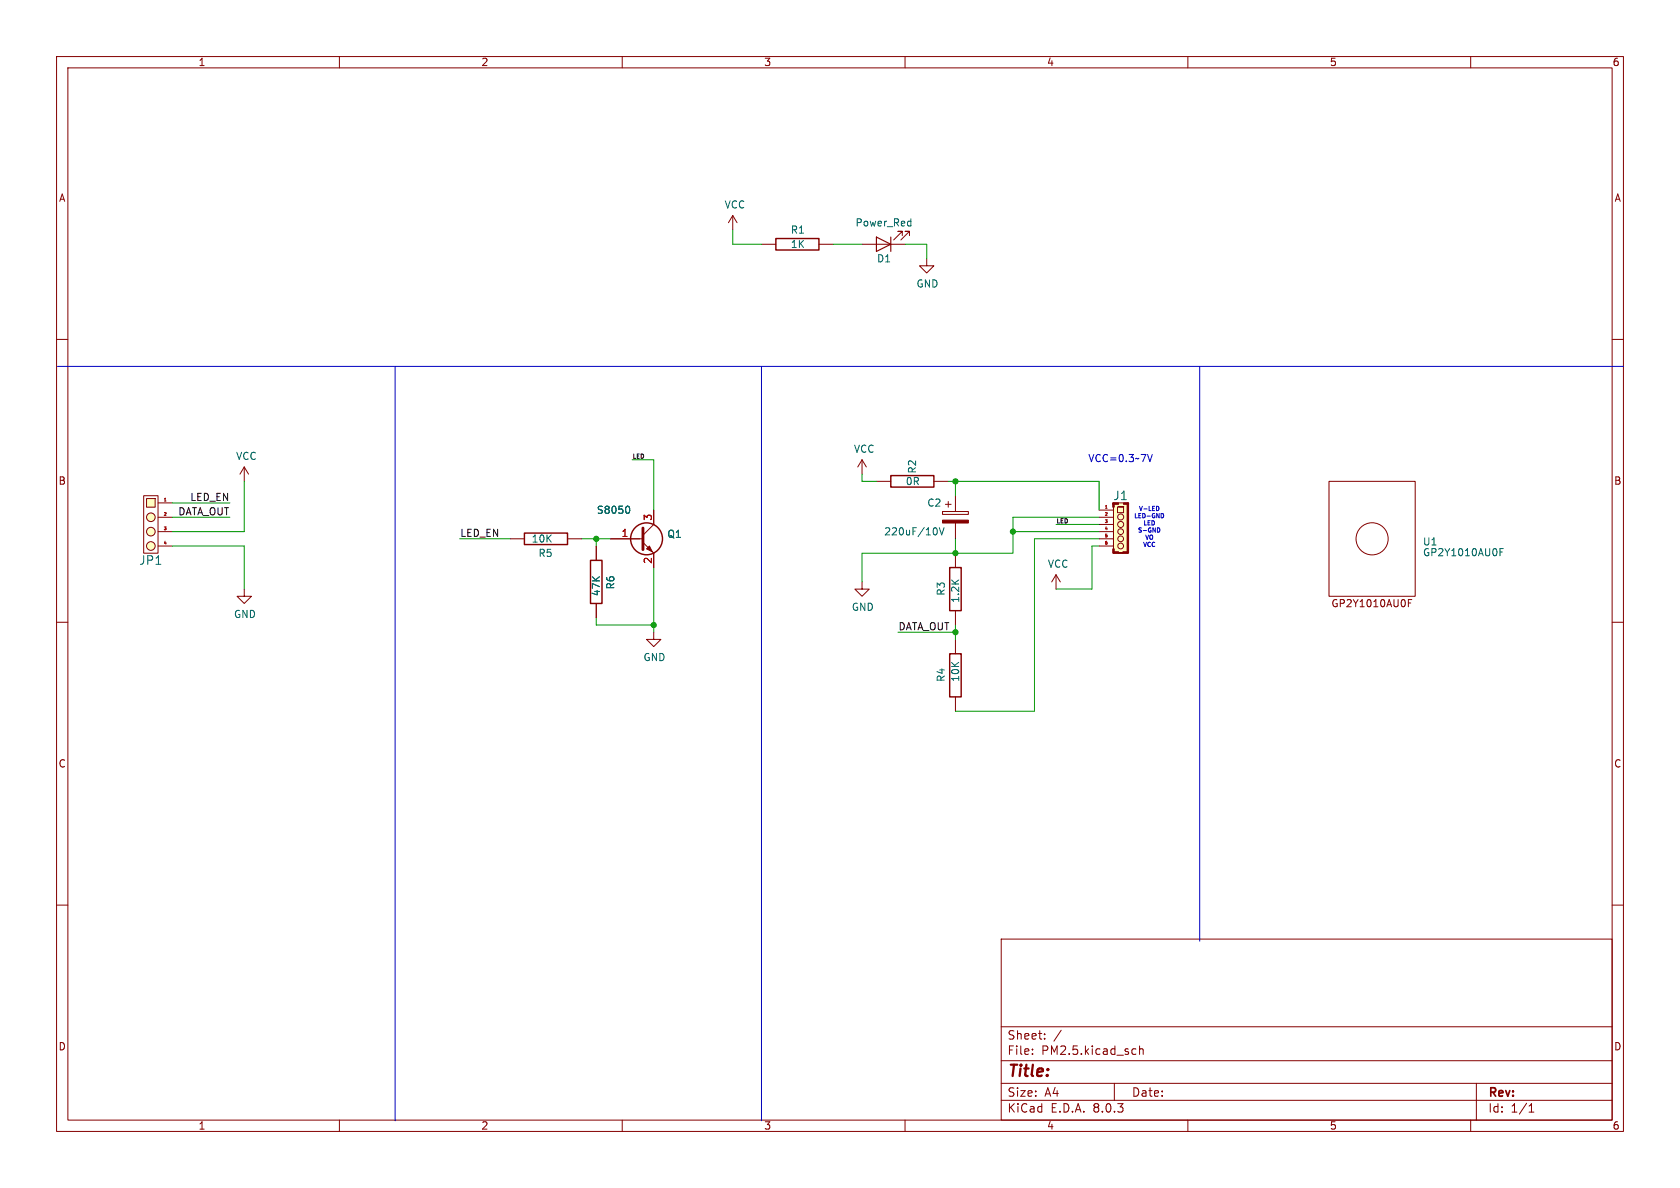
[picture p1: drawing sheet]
<svg xmlns="http://www.w3.org/2000/svg" width="297mm" height="210mm" viewBox="0 0 297 210" stroke-linecap="round" stroke-linejoin="round" font-family="sans-serif">
<g fill="none" stroke="#840000" stroke-width=".18">
<path d="M10 10h277v190h-277zM12 12h273v186h-273zM60 10v2M110 10v2M160 10v2M210 10v2M260 10v2M10 60h2M285 60h2M10 110h2M285 110h2M10 160h2"/>
<path d="M285 160h2M177 166h108v32h-108zM60 198v2M110 198v2M160 198v2M177 194.5h108M177 191.5h108M177 187.5h108M177 181.5h108M182.5 186.3v.1M182.5 185.5v.1M184.7 183.6v.1"/>
<path d="M184.7 182.8v.1M187.6 182.1l-1.3 2M197 191.5v3M200.4 185.4l.4 .1M200.8 186.3l-.4 .1M201.5 185.5l.2-.1 .3 .1 .1 .9M201.5 184.9v1.5M210 198v2M260 198v2M261 191.5v6.5M270.3 196.6h.9M270.3 195.5l.4-.4v1.5"/>
</g>
<path d="M197.6 89.6h1v1h-1z" fill="#ffffc2"/>
<g fill="#ffffc2" stroke="#ffffc2" stroke-width=".18">
<circle cx="198.1" cy="96.5" r=".51"/>
<circle cx="198.1" cy="95.3" r=".51"/>
<circle cx="198.1" cy="94" r=".51"/>
<circle cx="198.1" cy="92.7" r=".53"/>
<circle cx="198.1" cy="91.4" r=".53"/>
</g>
<path d="M196.8 88.9h2.6v8.9h-2.6z" fill="#ffffc2"/>
<g fill="none" stroke="#840000" stroke-width=".18">
<path d="M152.4 43.2h7.6M159.5 41.7v-.8h-.8h.8l-1.5 1.5M160.8 41.7v-.8h-.8h.8l-1.5 1.5M163.8 45.7v1.3h1.3l-1.3 1.3-1.2-1.3h1.2M90.2 95.3h2.5M100.3 95.3h2.6M105.4 96.5v2.6M107.9 95.3h5.8M113.7 95.9l1.9 1.9v2.5M115.6 90.2v2.5l-1.9 1.9M154.9 85.1h2.6M165.1 85.1h2.5"/>
<path d="M166.6 90.4h4.6v.5h-4.6zM167.1 89.2h1M167.6 88.6v1.1M168.9 87.6v2.8M168.9 92.5v2.8M168.9 97.8v2.5M194.3 90.2h2.5M194.3 91.4h2.5M194.3 92.7h2.5M194.3 94h2.5M194.3 95.3h2.5M194.3 96.5h2.5"/>
<path d="M196.8 88.9h2.6v8.9h-2.6zM196.8 89.7v7.3M197.6 89.6h1v1h-1zM43.2 104.1v1.3h1.2l-1.2 1.3-1.3-1.3h1.3M105.4 106.7v2.5M115.6 111.8v1.2h1.2l-1.2 1.3-1.3-1.3h1.3M168.9 108v2.5M168.9 113v2.6M186.7 101.6l-.8 1.3M186.7 101.6v2.5M186.7 101.6l.8 1.3M168.9 123.2v2.5"/>
<circle cx="198.1" cy="92.7" r=".53"/>
<circle cx="198.1" cy="91.4" r=".53"/>
<circle cx="198.1" cy="96.5" r=".51"/>
<circle cx="198.1" cy="94" r=".51"/>
<circle cx="198.1" cy="95.3" r=".51"/>
</g>
<g fill="#840000" stroke="#840000" stroke-width=".18">
<path d="M199.3 88.9h.2v8.9h-.2z"/>
<path d="M198.5 97.5h.9v.3h-.9z"/>
<path d="M197.7 89.6h1z"/>
<path d="M198.6 88.9h.9v.3h-.9z"/>
<path d="M197.7 97.7l.9 .1z"/>
<path d="M196.8 97.5h.9v.3h-.9z"/>
<path d="M196.7 97h.3v.8h-.3z"/>
<path d="M196.7 88.9h.3v.8h-.3z"/>
<path d="M166.6 91.9h4.6v.6h-4.6z"/>
<path d="M114.3 97l.5-.5 .5 1z"/>
</g>
<path d="M195.4 89.8h.3" fill="none" stroke="#a90000" stroke-width=".18"/>
<g fill="none" stroke="#840000" stroke-width=".25">
<path d="M92.7 94.2h7.6v2.1h-7.6zM104.4 99.1h2v7.6h-2zM157.5 84.1h7.6v2h-7.6zM167.9 100.3h2v7.7h-2zM167.9 115.6h2v7.6h-2z"/>
<circle cx="114.3" cy="95.2" r="2.82"/>
</g>
<path d="M160.7 39.1l.3 .1M161 38.7v1.2M161 39.9h-.3M111 89.5a.79 .79 0 0 1 0 1.2M165.4 93.3a.79 .79 0 0 1 0 1.3M166.1 93.3l.4 1.3 .4-1.3" fill="none" stroke="#006464" stroke-width=".18"/>
<path d="M113.7 93.3v3.9" fill="none" stroke="#840000" stroke-width=".51"/>
<path d="M154.9 41.9l2.6 1.3-2.6 1.3zM157.5 41.9v2.6" fill="none" stroke="#840000" stroke-width=".2"/>
<g fill="#ffffc2" stroke="#ffffc2" stroke-width=".18">
<circle cx="26.7" cy="96.5" r=".76"/>
<circle cx="26.7" cy="94" r=".76"/>
</g>
<path d="M25.9 88.1h1.5v1.6h-1.5z" fill="#ffffc2"/>
<circle cx="26.7" cy="91.4" r=".76" fill="#ffffc2" stroke="#ffffc2" stroke-width=".18"/>
<g fill="none" stroke="#840000" stroke-width=".18">
<path d="M129.5 38.1l-.7 1.3M129.5 38.1v2.5M129.5 38.1l.8 1.3M134.6 43.2h2.6M144.8 43.2h2.5M25.4 87.6h2.5v10.2h-2.5zM25.9 88.1h1.5v1.6h-1.5zM27.9 88.9h2.6M27.9 91.4h2.6M27.9 94h2.6M27.9 96.5h2.6M43.2 82.6l-.8 1.2"/>
<path d="M43.2 82.6v2.5M43.2 82.6l.7 1.2M105.4 96.5v2.6M107.9 95.3h5.1M115.6 90.2v2.5M115.6 97.8v2.5M152.4 81.3l-.8 1.3M152.4 81.3v2.5M152.4 81.3l.8 1.3M234.9 85.1h15.3v20.3h-15.3zM105.4 106.7v2.5M152.4 102.9v1.2h1.3l-1.3 1.3-1.3-1.3h1.3"/>
<path d="M249 106.6h.4M249 106h.6"/>
<circle cx="26.7" cy="96.5" r=".76"/>
<circle cx="26.7" cy="91.4" r=".76"/>
<circle cx="26.7" cy="94" r=".76"/>
<circle cx="242.6" cy="95.2" r="2.84"/>
</g>
<path d="M29.1 88.6h.3" fill="none" stroke="#a90000" stroke-width=".18"/>
<path d="M111 89.5a.79 .79 0 0 1 0 1.2M265.2 97.6h.4M265.2 97h.6" fill="none" stroke="#006464" stroke-width=".18"/>
<path d="M137.2 42.2h7.6v2h-7.6z" fill="none" stroke="#840000" stroke-width=".25"/>
<path d="M10.2 64.8h276.8M69.8 64.8v133.3M134.6 64.8v133.3M212.1 64.8v101.6M203.7 80.3l-.4 1.3M204.6 93.3a.38 .38 0 0 1 .5 .4 .38 .38 0 0 1-.5 .4M204.6 89.5a.41 .41 0 0 1 .3 .4 .41 .41 0 0 1-.3 .4M205.5 90.8a.41 .41 0 0 1 .2 .4 .41 .41 0 0 1-.2 .3" fill="none" stroke="#0000c2" stroke-width=".18"/>
<g fill="none" stroke="#009600" stroke-width=".18">
<path d="M129.5 40.6v2.6h5.1M147.3 43.2h5.1M160 43.2h3.8v2.5M30.5 91.4h10.1M30.5 88.9h10.1M30.5 96.5h12.7v7.6M43.2 85.1v8.9h-12.7M81.3 95.3h8.9M102.9 95.3h5M105.4 95.3v1.2M111.8 81.3h3.8v8.9M152.4 83.8v1.3h2.5"/>
<path d="M167.6 85.1h26.7v5.1M168.9 85.1v2.5M168.9 95.3v2.5M179.1 94h15.2M186.7 92.7h7.6M194.3 95.3h-11.4v30.4h-14M194.3 91.4h-15.2v6.4h-26.7v5.1M194.3 96.5h-1.3v7.6h-6.3M105.4 109.2v1.3h10.2M115.6 100.3v11.5M158.7 111.8h10.2M168.9 110.5v2.5"/>
</g>
<g fill="#009600" stroke="#009600" stroke-width=".18">
<circle cx="168.9" cy="85.1" r=".46"/>
<circle cx="168.9" cy="97.8" r=".46"/>
<circle cx="179.1" cy="94" r=".46"/>
<circle cx="105.4" cy="95.3" r=".46"/>
<circle cx="168.9" cy="111.8" r=".46"/>
<circle cx="115.6" cy="110.5" r=".46"/>
</g>
<text font-size="2.8" fill="#840000" x="178" y="190.9">Title:</text>
<g font-size="2.1" fill="#006464">
<text x="196.7" y="88.6">J1</text>
<text x="24.5" y="100.1">JP1</text>
</g>
<g font-size="2.1" fill="#840000">
<text x="178" y="184">Sheet:</text>
<text x="178" y="186.7">File:</text>
<text x="184.1" y="186.7">PM2.5.kicad_sch</text>
<text x="178" y="196.9">KiCad</text>
<text x="178" y="194.1">Size:</text>
<text x="184.7" y="194.1">A4</text>
<text x="185.7" y="196.9">E.D.A.</text>
<text x="193.3" y="196.9">8.0.3</text>
<text x="200" y="194.1">Date:</text>
<text x="263" y="194.3">Rev:</text>
<text x="263" y="196.9">Id:</text>
<text x="267.1" y="196.9">1/1</text>
</g>
<g font-size="1.8" fill="#840000">
<text x="35" y="11.9">1</text>
<text x="85" y="11.9">2</text>
<text x="135" y="11.9">3</text>
<text x="185" y="11.9">4</text>
<text x="235" y="11.9">5</text>
<text x="285" y="11.9">6</text>
<text x="10.3" y="35.9">A</text>
<text x="285.3" y="35.9">A</text>
<text x="10.3" y="85.9">B</text>
<text x="285.3" y="85.9">B</text>
<text x="235.3" y="107.6">GP2Y1010AU0F</text>
<text x="10.3" y="135.9">C</text>
<text x="285.3" y="135.9">C</text>
<text x="10.3" y="185.9">D</text>
<text x="285.3" y="185.9">D</text>
<text x="35" y="199.9">1</text>
<text x="85" y="199.9">2</text>
<text x="135" y="199.9">3</text>
<text x="185" y="199.9">4</text>
<text x="235" y="199.9">5</text>
<text x="285" y="199.9">6</text>
</g>
<g font-size="1.8" fill="#006464">
<text x="128" y="37.1">VCC</text>
<text x="139.7" y="41.5">R1</text>
<text x="151.1" y="40.2">Power_Red</text>
<text x="139.7" y="44">1K</text>
<text x="154.9" y="46.6">D1</text>
<text x="161.9" y="51">GND</text>
<text x="41.6" y="81.5">VCC</text>
<text x="150.9" y="80.2">VCC</text>
<text x="162.2" y="83.8" transform="rotate(-90 162.2 83.8)">R2</text>
<text x="160" y="86">0R</text>
<text x="163.8" y="89.8">C2</text>
<text x="105.4" y="91">S8050</text>
<text x="117.9" y="95.3">Q1</text>
<text x="156.2" y="94.8">220uF/10V</text>
<text x="93.9" y="96.1">10K</text>
<text x="95.1" y="98.7">R5</text>
<text x="185.2" y="100.6">VCC</text>
<text x="251.5" y="98.5">GP2Y1010AU0F</text>
<text x="251.5" y="96.6">U1</text>
<text x="106.3" y="105.5" transform="rotate(-90 106.3 105.5)">47K</text>
<text x="108.8" y="104.3" transform="rotate(-90 108.8 104.3)">R6</text>
<text x="167.2" y="105.4" transform="rotate(-90 167.2 105.4)">R3</text>
<text x="169.8" y="106.7" transform="rotate(-90 169.8 106.7)">1.2K</text>
<text x="41.3" y="109.4">GND</text>
<text x="150.5" y="108.2">GND</text>
<text x="113.7" y="117.1">GND</text>
<text x="167.2" y="120.6" transform="rotate(-90 167.2 120.6)">R4</text>
<text x="169.8" y="120.6" transform="rotate(-90 169.8 120.6)">10K</text>
</g>
<text font-size="1.8" fill="#0000c2" x="192.3" y="81.9">VCC=0.3~7V</text>
<g font-size="1.8" fill="#0f0f0f">
<text x="33.5" y="88.6">LED_EN</text>
<text x="31.4" y="91.2">DATA_OUT</text>
<text x="81.3" y="95">LED_EN</text>
<text x="158.7" y="111.5">DATA_OUT</text>
</g>
<g font-size="1.8" fill="#a90000">
<text x="109.8" y="95">1</text>
<text x="115.3" y="92.1" transform="rotate(-90 115.3 92.1)">3</text>
<text x="115.3" y="99.8" transform="rotate(-90 115.3 99.8)">2</text>
</g>
<g font-size="1.1" fill="#0f0f0f">
<text x="111.8" y="81.1">LED</text>
<text x="186.7" y="92.6">LED</text>
</g>
<g font-size="1.1" fill="#0000c2">
<text x="200.4" y="91.8">LED-GND</text>
<text x="201.1" y="94.3">S-GND</text>
<text x="201.2" y="90.5">V-LED</text>
<text x="202" y="93.1">LED</text>
<text x="202.3" y="95.6">VO</text>
<text x="202" y="96.9">VCC</text>
</g>
<g font-size=".7" fill="#a90000">
<text x="28.8" y="88.6">1</text>
<text x="195.2" y="89.9">1</text>
<text x="28.8" y="91.2">2</text>
<text x="28.8" y="93.7">3</text>
<text x="195.2" y="91.2">2</text>
<text x="195.2" y="92.5">3</text>
<text x="195.2" y="93.7">4</text>
<text x="195.2" y="95">5</text>
<text x="28.8" y="96.3">4</text>
<text x="195.2" y="96.3">6</text>
</g>
</svg>
